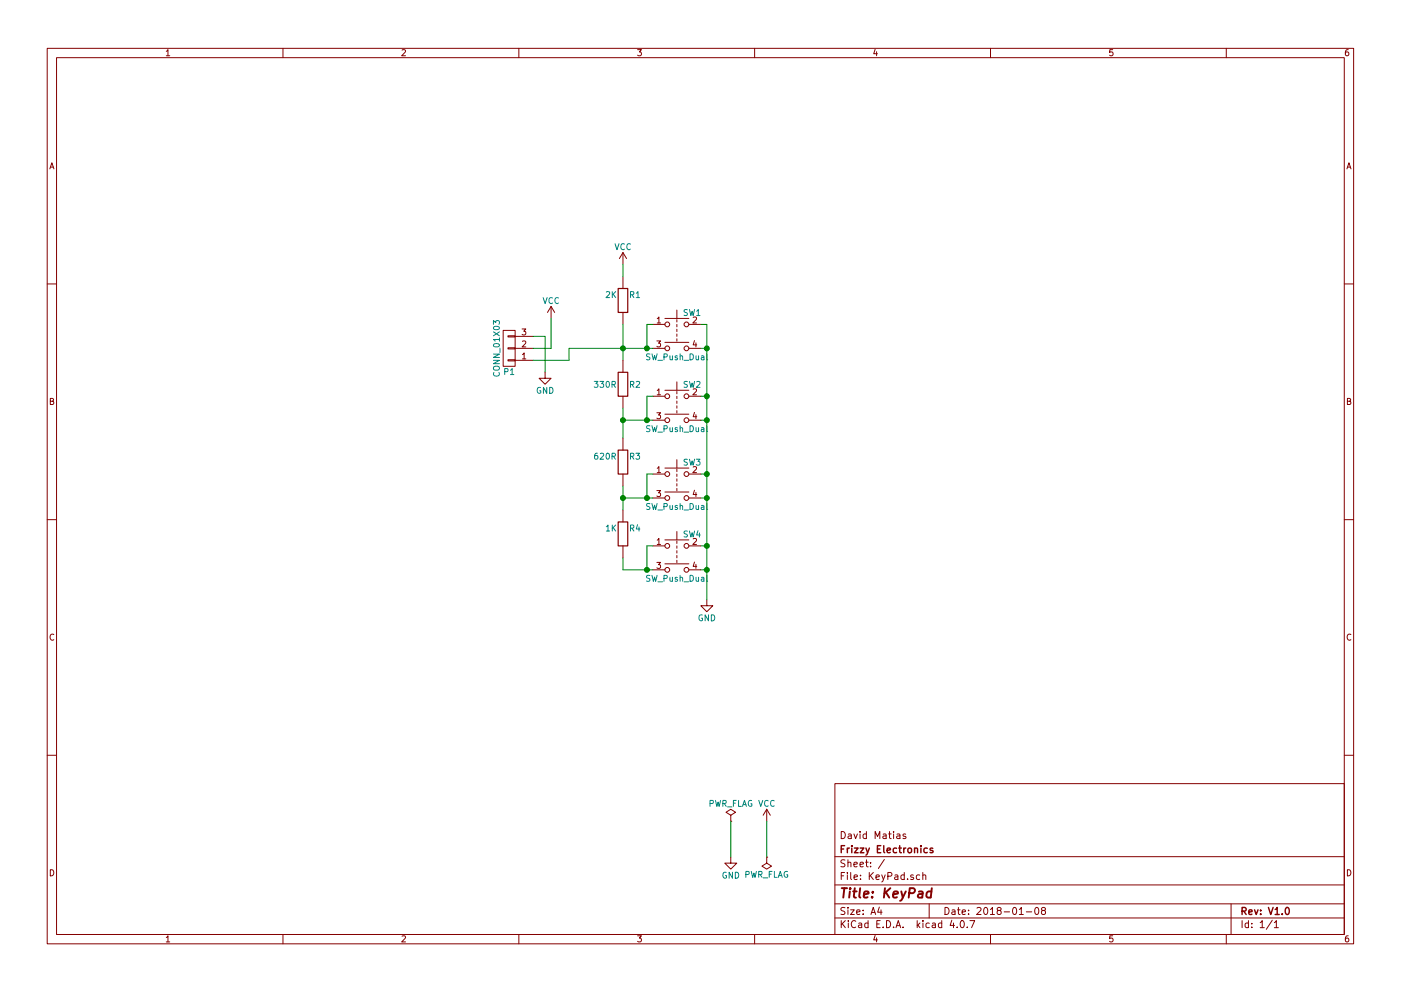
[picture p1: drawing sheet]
EESchema Schematic File Version 2
LIBS:KeyPad
LIBS:5050_ws2811
LIBS:a4988-module
LIBS:acs712
LIBS:adafruit
LIBS:adxl345
LIBS:AMS1117
LIBS:ant
LIBS:at24c64
LIBS:Battery_Management
LIBS:bc56-12EWA
LIBS:Bosch
LIBS:CH340G_D-SUN-V3.0-cache
LIBS:Connector
LIBS:cp2103
LIBS:CP2102
LIBS:Decawave
LIBS:dht11
LIBS:Diode
LIBS:Display
LIBS:driver_gate
LIBS:DSP_Microchip_DSPIC33
LIBS:er-oled-ssd1306
LIBS:esp8266ex
LIBS:esp8266-module
LIBS:ESP8266
LIBS:Espressif
LIBS:fe
LIBS:FPGA_Actel
LIBS:frizzy_ICs
LIBS:ft232rq
LIBS:Gajda_opto
LIBS:GeekAmmo
LIBS:Graphic
LIBS:GS6300
LIBS:gy-a4988_module
LIBS:hc541
LIBS:hc-05
LIBS:HC164
LIBS:hlk-rm04
LIBS:infineon
LIBS:intersil
LIBS:irf7907
LIBS:isp_6p
LIBS:l298n
LIBS:LargeKickstarter
LIBS:LED
LIBS:LEM
LIBS:LilyPad-Wearables
LIBS:LM2575
LIBS:Logic_74xgxx
LIBS:Logic_74xx
LIBS:Logic_CMOS_4000
LIBS:Logic_CMOS_IEEE
LIBS:logic_programmable
LIBS:Logic_TTL_IEEE
LIBS:logo-azura-wrench
LIBS:lt1129cst
LIBS:M25P05
LIBS:max
LIBS:max1538
LIBS:mcp1640
LIBS:mcp1640b
LIBS:mcp73831
LIBS:MCP3208
LIBS:MCU_Microchip_PIC10
LIBS:MCU_Microchip_PIC12
LIBS:MCU_Microchip_PIC16
LIBS:MCU_Microchip_PIC18
LIBS:MCU_Microchip_PIC24
LIBS:MCU_Microchip_PIC32
LIBS:MCU_NXP_Kinetis
LIBS:MCU_NXP_LPC
LIBS:MCU_NXP_S08
LIBS:MCU_Parallax
LIBS:MCU_ST_STM8
LIBS:MCU_ST_STM32
LIBS:MCU_Texas_MSP430
LIBS:Mechanical
LIBS:miniusb
LIBS:modules
LIBS:Motor
LIBS:mp2109dq
LIBS:MP2307DN
LIBS:mpu9250
LIBS:na10-psu
LIBS:nrf24l01
LIBS:nxp
LIBS:OF5032
LIBS:pl2303
LIBS:pogopin
LIBS:powerjack
LIBS:pt4115
LIBS:Relay
LIBS:RF_Bluetooth
LIBS:RFSolutions
LIBS:RJ45-ENCODER
LIBS:rtl8196
LIBS:rv3029c2
LIBS:Sensor_Current
LIBS:Sensor_Humidity
LIBS:songle_relay
LIBS:SparkFun-Aesthetics
LIBS:SparkFun-AnalogIC
LIBS:SparkFun-Boards
LIBS:SparkFun-Capacitors
LIBS:SparkFun-Connectors
LIBS:SparkFun-DigitalIC
LIBS:SparkFun-DiscreteSemi
LIBS:SparkFun-Displays
LIBS:SparkFun-Electromechanical
LIBS:SparkFun-FreqCtrl
LIBS:SparkFun-LED
LIBS:SparkFun-Passives
LIBS:SparkFun-PowerIC
LIBS:SparkFun-Resistors
LIBS:SparkFun-Retired
LIBS:SparkFun-RF
LIBS:SparkFun-Sensors
LIBS:spiflash_16m
LIBS:st1s10
LIBS:stc12c5a60s2
LIBS:stepper_drivers
LIBS:STM32F100RBT6B
LIBS:stpdn
LIBS:Switch
LIBS:tcs3200d
LIBS:tda5144
LIBS:Teensy_3_and_LC_Series_Boards_v1.1
LIBS:texas-msp
LIBS:tlv70233
LIBS:tp4056
LIBS:Transformer
LIBS:Transistor
LIBS:triac_thyristor
LIBS:ts812c
LIBS:usb_a
LIBS:usb-a-pcb
LIBS:usb_ax2
LIBS:User-Submitted
LIBS:Valve
LIBS:w25q32bv
LIBS:xc3s100etq144
LIBS:xc3s500evq100
LIBS:xc6slx9-tqg144
LIBS:XC9572-TQ100
LIBS:xilinx-artix7
LIBS:xilinx-kintex7
LIBS:xilinx_spartan3_virtex4_and_5
LIBS:xilinx-spartan6
LIBS:xilinx-virtex5
LIBS:xilinx-virtex6
LIBS:xilinx-virtex7
LIBS:рэс-49
LIBS:тпг-1
LIBS:74xgxx
LIBS:74xx
LIBS:ac-dc
LIBS:actel
LIBS:adc-dac
LIBS:allegro
LIBS:Altera
LIBS:analog_devices
LIBS:analog_switches
LIBS:atmel
LIBS:audio
LIBS:battery_management
LIBS:bbd
LIBS:bosch
LIBS:brooktre
LIBS:cmos4000
LIBS:cmos_ieee
LIBS:conn
LIBS:contrib
LIBS:cypress
LIBS:dc-dc
LIBS:device
LIBS:digital-audio
LIBS:diode
LIBS:display
LIBS:dsp
LIBS:elec-unifil
LIBS:ESD_Protection
LIBS:ftdi
LIBS:gennum
LIBS:graphic
LIBS:hc11
LIBS:intel
LIBS:interface
LIBS:ir
LIBS:L9110
LIBS:Lattice
LIBS:linear
LIBS:logo
LIBS:maxim
LIBS:mechanical
LIBS:memory
LIBS:microchip
LIBS:microchip_dspic33dsc
LIBS:microchip_pic10mcu
LIBS:microchip_pic12mcu
LIBS:microchip_pic16mcu
LIBS:microchip_pic18mcu
LIBS:microchip_pic32mcu
LIBS:microcontrollers
LIBS:motor_drivers
LIBS:motorola
LIBS:motors
LIBS:msp430
LIBS:nordicsemi
LIBS:nxp_armmcu
LIBS:onsemi
LIBS:opto
LIBS:Oscillators
LIBS:philips
LIBS:power
LIBS:powerint
LIBS:Power_Management
LIBS:pspice
LIBS:references
LIBS:regul
LIBS:relays
LIBS:rfcom
LIBS:sensors
LIBS:silabs
LIBS:siliconi
LIBS:stm8
LIBS:stm32
LIBS:supertex
LIBS:switches
LIBS:texas
LIBS:transf
LIBS:transistors
LIBS:ttl_ieee
LIBS:valves
LIBS:video
LIBS:wiznet
LIBS:Worldsemi
LIBS:Xicor
LIBS:xilinx
LIBS:zetex
LIBS:Zilog
LIBS:KeyPad-cache
EELAYER 25 0
EELAYER END
$Descr A4 11693 8268
encoding utf-8
Sheet 1 1
Title "KeyPad"
Date "2018-01-08"
Rev "V1.0"
Comp "Frizzy Electronics"
Comment1 "David Matias"
Comment2 ""
Comment3 ""
Comment4 ""
$EndDescr
$Comp
L SW_Push_Dual SW1
U 1 1
P 5650 2700
F 0 "SW1" H 5700 2800 50  0000 L CNN
F 1 "SW_Push_Dual" H 5650 2430 50  0000 C CNN
F 2 "lib_fp:SW_PUSH-12mm" H 5650 2900 50  0001 C CNN
F 3 "" H 5650 2900 50  0001 C CNN
	1    5650 2700
	1    0    0    -1  
$EndComp
$Comp
L SW_Push_Dual SW2
U 1 1
P 5650 3300
F 0 "SW2" H 5700 3400 50  0000 L CNN
F 1 "SW_Push_Dual" H 5650 3030 50  0000 C CNN
F 2 "lib_fp:SW_PUSH-12mm" H 5650 3500 50  0001 C CNN
F 3 "" H 5650 3500 50  0001 C CNN
	1    5650 3300
	1    0    0    -1  
$EndComp
$Comp
L SW_Push_Dual SW3
U 1 1
P 5650 3950
F 0 "SW3" H 5700 4050 50  0000 L CNN
F 1 "SW_Push_Dual" H 5650 3680 50  0000 C CNN
F 2 "lib_fp:SW_PUSH-12mm" H 5650 4150 50  0001 C CNN
F 3 "" H 5650 4150 50  0001 C CNN
	1    5650 3950
	1    0    0    -1  
$EndComp
$Comp
L SW_Push_Dual SW4
U 1 1
P 5650 4550
F 0 "SW4" H 5700 4650 50  0000 L CNN
F 1 "SW_Push_Dual" H 5650 4280 50  0000 C CNN
F 2 "lib_fp:SW_PUSH-12mm" H 5650 4750 50  0001 C CNN
F 3 "" H 5650 4750 50  0001 C CNN
	1    5650 4550
	1    0    0    -1  
$EndComp
$Comp
L R R2
U 1 1
P 5200 3200
F 0 "R2" V 5200 3300 50  0000 C CNN
F 1 "330R" V 5200 3050 50  0000 C CNN
F 2 "lib_fp:R_0805" V 5130 3200 50  0001 C CNN
F 3 "" H 5200 3200 50  0001 C CNN
	1    5200 3200
	0    1    1    0   
$EndComp
$Comp
L VCC #PWR01
U 1 1
P 5200 2200
F 0 "#PWR01" H 5200 2050 50  0001 C CNN
F 1 "VCC" H 5200 2350 50  0000 C CNN
F 2 "" H 5200 2200 50  0001 C CNN
F 3 "" H 5200 2200 50  0001 C CNN
	1    5200 2200
	1    0    0    -1  
$EndComp
$Comp
L GND-RESCUE-KeyPad #PWR02
U 1 1
P 5900 5000
F 0 "#PWR02" H 5900 4750 50  0001 C CNN
F 1 "GND" H 5900 4850 50  0000 C CNN
F 2 "" H 5900 5000 50  0001 C CNN
F 3 "" H 5900 5000 50  0001 C CNN
	1    5900 5000
	1    0    0    -1  
$EndComp
$Comp
L CONN_01X03 P1
U 1 1
P 4250 2900
F 0 "P1" H 4250 3100 50  0000 C CNN
F 1 "CONN_01X03" V 4350 2900 50  0000 C CNN
F 2 "lib_fp:JST_PH_S3B-PH-K_03x2.00mm_Angled" H 4250 2900 50  0001 C CNN
F 3 "" H 4250 2900 50  0001 C CNN
	1    4250 2900
	-1   0    0    1   
$EndComp
Wire Wire Line
	5850 2900 5900 2900
Wire Wire Line
	5900 2700 5900 5000
Wire Wire Line
	5900 2700 5850 2700
Wire Wire Line
	5900 3300 5850 3300
Connection ~ 5900 2900
Wire Wire Line
	5900 3500 5850 3500
Connection ~ 5900 3300
Wire Wire Line
	5900 4550 5850 4550
Connection ~ 5900 3500
Wire Wire Line
	5900 4750 5850 4750
Connection ~ 5900 4550
Wire Wire Line
	5850 4150 5900 4150
Connection ~ 5900 4150
Wire Wire Line
	5850 3950 5900 3950
Connection ~ 5900 3950
Connection ~ 5900 4750
$Comp
L R R3
U 1 1
P 5200 3850
F 0 "R3" V 5150 3950 50  0000 C CNN
F 1 "620R" V 5150 3700 50  0000 C CNN
F 2 "lib_fp:R_0805" V 5130 3850 50  0001 C CNN
F 3 "" H 5200 3850 50  0001 C CNN
	1    5200 3850
	0    1    1    0   
$EndComp
$Comp
L R R4
U 1 1
P 5200 4450
F 0 "R4" V 5150 4550 50  0000 C CNN
F 1 "1K" V 5150 4350 50  0000 C CNN
F 2 "lib_fp:R_0805" V 5130 4450 50  0001 C CNN
F 3 "" H 5200 4450 50  0001 C CNN
	1    5200 4450
	0    1    1    0   
$EndComp
$Comp
L R R1
U 1 1
P 5200 2500
F 0 "R1" V 5150 2600 50  0000 C CNN
F 1 "2K" V 5150 2400 50  0000 C CNN
F 2 "lib_fp:R_0805" V 5130 2500 50  0001 C CNN
F 3 "" H 5200 2500 50  0001 C CNN
	1    5200 2500
	0    1    1    0   
$EndComp
Wire Wire Line
	5450 4750 5200 4750
Wire Wire Line
	5450 4550 5400 4550
Wire Wire Line
	5400 4550 5400 4750
Connection ~ 5400 4750
Wire Wire Line
	5450 3950 5400 3950
Wire Wire Line
	5400 3950 5400 4150
Wire Wire Line
	5200 4150 5450 4150
Connection ~ 5400 4150
Connection ~ 5200 4150
Wire Wire Line
	5200 3500 5450 3500
Wire Wire Line
	5450 3300 5400 3300
Wire Wire Line
	5400 3300 5400 3500
Connection ~ 5400 3500
Connection ~ 5200 3500
Wire Wire Line
	5450 2700 5400 2700
Wire Wire Line
	5400 2700 5400 2900
Connection ~ 5400 2900
Connection ~ 5200 2900
$Comp
L GND-RESCUE-KeyPad #PWR03
U 1 1
P 4550 3100
F 0 "#PWR03" H 4550 2850 50  0001 C CNN
F 1 "GND" H 4550 2950 50  0000 C CNN
F 2 "" H 4550 3100 50  0001 C CNN
F 3 "" H 4550 3100 50  0001 C CNN
	1    4550 3100
	1    0    0    -1  
$EndComp
$Comp
L VCC #PWR04
U 1 1
P 4600 2650
F 0 "#PWR04" H 4600 2500 50  0001 C CNN
F 1 "VCC" H 4600 2800 50  0000 C CNN
F 2 "" H 4600 2650 50  0001 C CNN
F 3 "" H 4600 2650 50  0001 C CNN
	1    4600 2650
	1    0    0    -1  
$EndComp
$Comp
L PWR_FLAG #FLG05
U 1 1
P 6100 6850
F 0 "#FLG05" H 6100 6925 50  0001 C CNN
F 1 "PWR_FLAG" H 6100 7000 50  0000 C CNN
F 2 "" H 6100 6850 50  0001 C CNN
F 3 "" H 6100 6850 50  0001 C CNN
	1    6100 6850
	1    0    0    -1  
$EndComp
$Comp
L PWR_FLAG #FLG06
U 1 1
P 6400 7150
F 0 "#FLG06" H 6400 7225 50  0001 C CNN
F 1 "PWR_FLAG" H 6400 7300 50  0000 C CNN
F 2 "" H 6400 7150 50  0001 C CNN
F 3 "" H 6400 7150 50  0001 C CNN
	1    6400 7150
	-1   0    0    1   
$EndComp
$Comp
L GND-RESCUE-KeyPad #PWR07
U 1 1
P 6100 7150
F 0 "#PWR07" H 6100 6900 50  0001 C CNN
F 1 "GND" H 6100 7000 50  0000 C CNN
F 2 "" H 6100 7150 50  0001 C CNN
F 3 "" H 6100 7150 50  0001 C CNN
	1    6100 7150
	1    0    0    -1  
$EndComp
Wire Wire Line
	6100 7150 6100 6850
$Comp
L VCC #PWR08
U 1 1
P 6400 6850
F 0 "#PWR08" H 6400 6700 50  0001 C CNN
F 1 "VCC" H 6400 7000 50  0000 C CNN
F 2 "" H 6400 6850 50  0001 C CNN
F 3 "" H 6400 6850 50  0001 C CNN
	1    6400 6850
	1    0    0    -1  
$EndComp
Wire Wire Line
	6400 6850 6400 7150
Wire Wire Line
	4600 2650 4600 2900
Wire Wire Line
	4600 2900 4450 2900
Wire Wire Line
	5200 4750 5200 4650
Wire Wire Line
	5200 4050 5200 4250
Wire Wire Line
	5200 3400 5200 3650
Wire Wire Line
	5200 2700 5200 3000
Wire Wire Line
	5200 2300 5200 2200
Wire Wire Line
	4750 2900 5450 2900
Wire Wire Line
	4750 2900 4750 3000
Wire Wire Line
	4750 3000 4450 3000
Wire Wire Line
	4550 3100 4550 2800
Wire Wire Line
	4550 2800 4450 2800
$EndSCHEMATC
